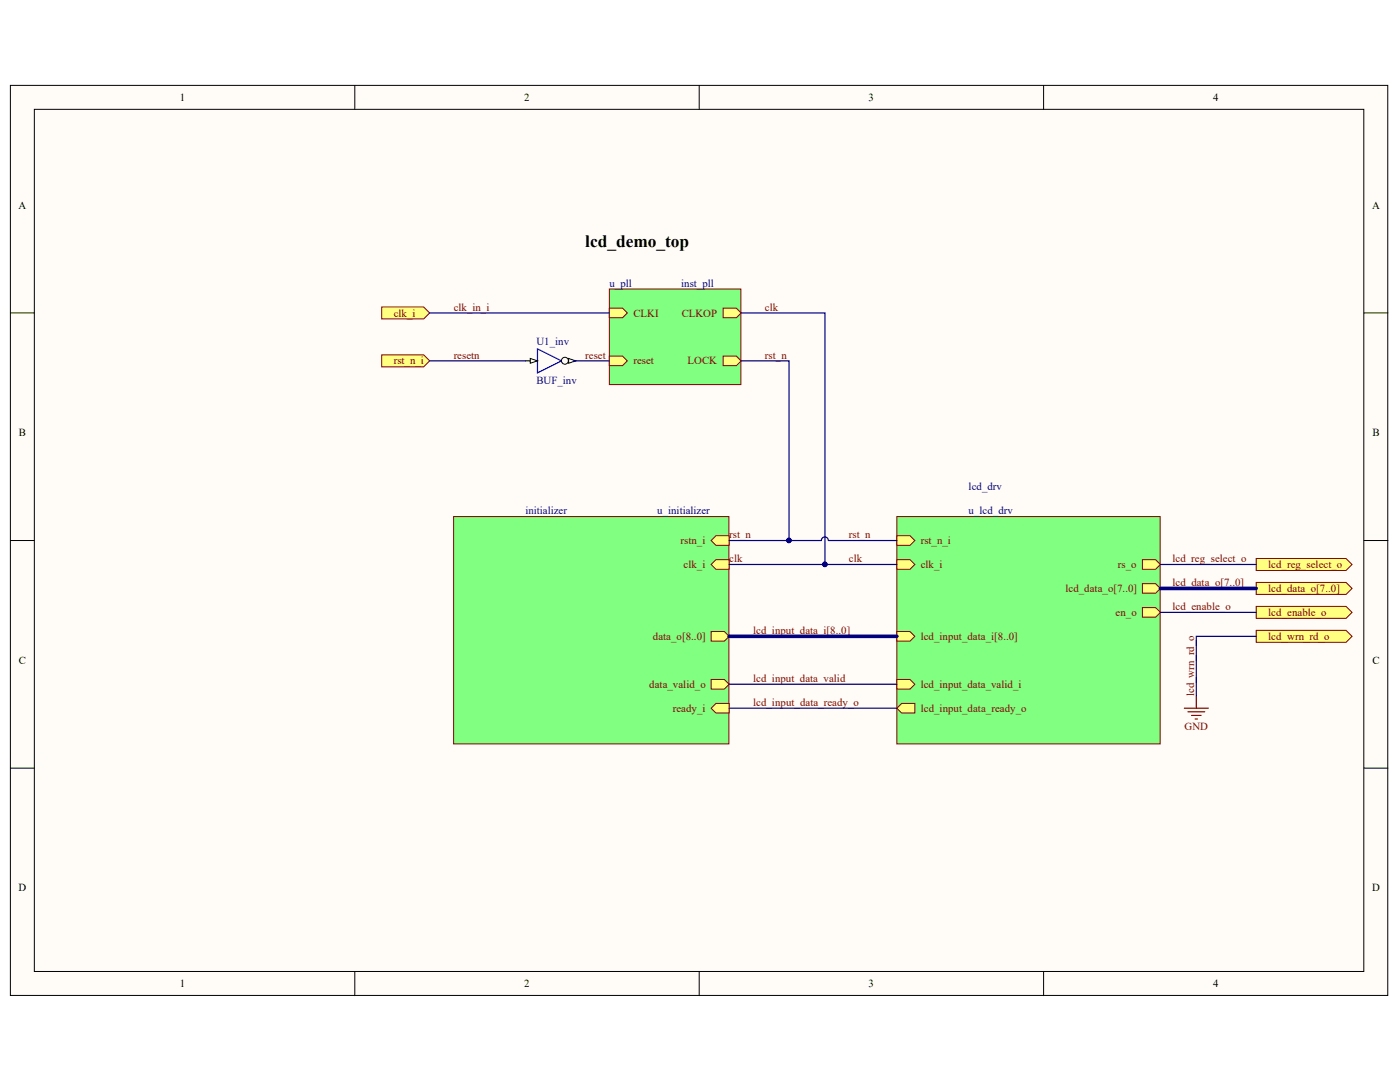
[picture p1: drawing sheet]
<svg xmlns="http://www.w3.org/2000/svg" width="279mm" height="216mm" viewBox="0 0 279 216" stroke-linecap="round" stroke-linejoin="round" font-family="sans-serif">
<g fill="#fffcf8" stroke="#000" stroke-width=".2">
<path d="M2.1 17h274.9v181.6h-274.9z"/>
<path d="M6.9 21.8h265.3v172h-265.3z"/>
</g>
<path d="M70.8 17v4.8M139.5 17v4.8M208.3 17v4.8M2.1 62.4h4.8M272.2 62.4h4.8M2.1 107.9h4.8M272.2 107.9h4.8M2.1 153.3h4.8M272.2 153.3h4.8M70.8 193.9v4.8M139.5 193.9v4.8M208.3 193.9v4.8" fill="none" stroke="#000" stroke-width=".2"/>
<path d="M179 103.1h52.5v45.3h-52.5z" fill="#80ff80" stroke="#800000" stroke-width=".2"/>
<path d="M228 111.7h2.6l1 .9-1 1h-2.6z" fill-rule="evenodd" fill="#ffff80"/>
<path d="M228 111.7h2.6l1 .9-1 1h-2.6z" fill="none" stroke="#800000" stroke-width=".2"/>
<path d="M228 116.5h2.6l1 .9-1 1h-2.6z" fill-rule="evenodd" fill="#ffff80"/>
<path d="M228 116.5h2.6l1 .9-1 1h-2.6z" fill="none" stroke="#800000" stroke-width=".2"/>
<path d="M228 121.2h2.6l1 1-1 1h-2.6z" fill-rule="evenodd" fill="#ffff80"/>
<path d="M228 121.2h2.6l1 1-1 1h-2.6z" fill="none" stroke="#800000" stroke-width=".2"/>
<path d="M179 111.7h2.6l1 .9-1 1h-2.6z" fill-rule="evenodd" fill="#ffff80"/>
<path d="M179 111.7h2.6l1 .9-1 1h-2.6z" fill="none" stroke="#800000" stroke-width=".2"/>
<path d="M179 126h2.6l1 1-1 .9h-2.6z" fill-rule="evenodd" fill="#ffff80"/>
<path d="M179 126h2.6l1 1-1 .9h-2.6z" fill="none" stroke="#800000" stroke-width=".2"/>
<path d="M179 135.6h2.6l1 .9-1 1h-2.6z" fill-rule="evenodd" fill="#ffff80"/>
<path d="M179 135.6h2.6l1 .9-1 1h-2.6z" fill="none" stroke="#800000" stroke-width=".2"/>
<path d="M179 141.3l.9-.9h2.7v1.9h-2.7z" fill-rule="evenodd" fill="#ffff80"/>
<path d="M179 141.3l.9-.9h2.7v1.9h-2.7z" fill="none" stroke="#800000" stroke-width=".2"/>
<path d="M179 106.9h2.6l1 1-1 .9h-2.6z" fill-rule="evenodd" fill="#ffff80"/>
<path d="M179 106.9h2.6l1 1-1 .9h-2.6z" fill="none" stroke="#800000" stroke-width=".2"/>
<path d="M90.5 103.1h55v45.3h-55z" fill="#80ff80" stroke="#800000" stroke-width=".2"/>
<path d="M141.9 126h2.7l.9 1-.9 .9h-2.7z" fill-rule="evenodd" fill="#ffff80"/>
<path d="M141.9 126h2.7l.9 1-.9 .9h-2.7z" fill="none" stroke="#800000" stroke-width=".2"/>
<path d="M141.9 135.6h2.7l.9 .9-.9 1h-2.7z" fill-rule="evenodd" fill="#ffff80"/>
<path d="M141.9 135.6h2.7l.9 .9-.9 1h-2.7z" fill="none" stroke="#800000" stroke-width=".2"/>
<path d="M141.9 141.3l1-.9h2.6v1.9h-2.6z" fill-rule="evenodd" fill="#ffff80"/>
<path d="M141.9 141.3l1-.9h2.6v1.9h-2.6z" fill="none" stroke="#800000" stroke-width=".2"/>
<path d="M141.9 112.6l1-.9h2.6v1.9h-2.6z" fill-rule="evenodd" fill="#ffff80"/>
<path d="M141.9 112.6l1-.9h2.6v1.9h-2.6z" fill="none" stroke="#800000" stroke-width=".2"/>
<path d="M141.9 107.9l1-1h2.6v1.9h-2.6z" fill-rule="evenodd" fill="#ffff80"/>
<path d="M141.9 107.9l1-1h2.6v1.9h-2.6z" fill="none" stroke="#800000" stroke-width=".2"/>
<path d="M121.6 57.7h26.3v19h-26.3z" fill="#80ff80" stroke="#800000" stroke-width=".2"/>
<path d="M121.6 61.5h2.6l1 .9-1 1h-2.6z" fill-rule="evenodd" fill="#ffff80"/>
<path d="M121.6 61.5h2.6l1 .9-1 1h-2.6z" fill="none" stroke="#800000" stroke-width=".2"/>
<path d="M144.3 61.5h2.6l1 .9-1 1h-2.6z" fill-rule="evenodd" fill="#ffff80"/>
<path d="M144.3 61.5h2.6l1 .9-1 1h-2.6z" fill="none" stroke="#800000" stroke-width=".2"/>
<path d="M144.3 71h2.6l1 1-1 1h-2.6z" fill-rule="evenodd" fill="#ffff80"/>
<path d="M144.3 71h2.6l1 1-1 1h-2.6z" fill="none" stroke="#800000" stroke-width=".2"/>
<path d="M121.6 71h2.6l1 1-1 1h-2.6z" fill-rule="evenodd" fill="#ffff80"/>
<path d="M121.6 71h2.6l1 1-1 1h-2.6z" fill="none" stroke="#800000" stroke-width=".2"/>
<g fill="#ffff80" stroke="#800000" stroke-width=".2">
<path d="M76.2 61.3h8.4l1.1 1.1-1.1 1.2h-8.4z" fill-rule="evenodd"/>
<path d="M76.2 70.8h8.4l1.1 1.2-1.1 1.2h-8.4z" fill-rule="evenodd"/>
<path d="M250.7 111.4h17.9l1.2 1.2-1.2 1.2h-17.9z" fill-rule="evenodd"/>
<path d="M250.7 116.2h17.9l1.2 1.2-1.2 1.2h-17.9z" fill-rule="evenodd"/>
<path d="M250.7 121h17.9l1.2 1.2-1.2 1.2h-17.9z" fill-rule="evenodd"/>
<path d="M250.7 125.8h17.9l1.2 1.2-1.2 1.2h-17.9z" fill-rule="evenodd"/>
</g>
<path d="M238.8 138.9v2.4M236.4 141.3h4.7M237.1 142h3.3M237.8 142.7h1.9M238.5 143.5h.5" fill="none" stroke="#800000" stroke-width=".24"/>
<path d="M107.3 69.6l4.7 2.4-4.7 2.4z" fill="none" stroke="#00f" stroke-width=".24"/>
<path d="M104.9 72h2.4" fill="none" stroke="#000" stroke-width=".24"/>
<path d="M105.8 71.5l1.5 .5-1.5 .5z" fill="#fffcf8"/>
<path d="M105.8 71.5l1.5 .5-1.5 .5z" fill="none" stroke="#000" stroke-width=".2"/>
<path d="M112 72h2.4" fill="none" stroke="#000" stroke-width=".24"/>
<circle cx="112.7" cy="72" r=".69" fill="#fffcf8" stroke="#000" stroke-width=".2"/>
<path d="M113.5 71.5l1.4 .5-1.4 .5z" fill="#fffcf8"/>
<path d="M113.5 71.5l1.4 .5-1.4 .5z" fill="none" stroke="#000" stroke-width=".2"/>
<g fill="none" stroke="#000080" stroke-width=".24">
<path d="M85.7 62.4h35.9M85.7 72h19.2M114.4 72h7.2M147.9 62.4h16.7v50.2M147.9 72h9.6v35.9M145.5 112.6h33.5M165.3 107.9a.69 .69 0 0 0-.7-.8 .69 .69 0 0 0-.7 .8h-18.4M165.4 107.9h13.6M231.6 112.6h19.1M145.5 136.5h33.5M231.6 122.2h19.1M250.7 127h-11.9v11.9"/>
<path d="M145.5 141.3h33.5"/>
</g>
<g fill="#000080" stroke="#000080" stroke-width=".2">
<circle cx="164.6" cy="112.6" r=".45"/>
<circle cx="157.4" cy="107.8" r=".45"/>
</g>
<path d="M231.6 117.4h19.1M145.5 127h33.5" fill="none" stroke="#000080" stroke-width=".72"/>
<text font-size="3.5" x="116.8" y="49.3">lcd_demo_top</text>
<g font-size="2.2">
<text x="35.9" y="20.2">1</text>
<text x="104.6" y="20.2">2</text>
<text x="173.3" y="20.2">3</text>
<text x="242.1" y="20.2">4</text>
<text x="3.7" y="41.6">A</text>
<text x="273.8" y="41.6">A</text>
<text x="3.8" y="87.1">B</text>
<text x="273.9" y="87.1">B</text>
<text x="3.8" y="132.5">C</text>
<text x="273.9" y="132.5">C</text>
<text x="3.7" y="177.9">D</text>
<text x="273.8" y="177.9">D</text>
<text x="35.9" y="197">1</text>
<text x="104.6" y="197">2</text>
<text x="173.3" y="197">3</text>
<text x="242.1" y="197">4</text>
</g>
<g font-size="2.2" fill="#000080">
<text x="121.6" y="57.2">u_pll</text>
<text x="136" y="57.2">inst_pll</text>
<text x="107" y="68.9">U1_inv</text>
<text x="107" y="76.6">BUF_inv</text>
<text x="193.3" y="97.8">lcd_drv</text>
<text x="104.9" y="102.6">initializer</text>
<text x="131.2" y="102.6">u_initializer</text>
<text x="193.3" y="102.6">u_lcd_drv</text>
</g>
<g font-size="2.2" fill="#800000">
<text x="78.6" y="63.2">clk_i</text>
<text x="90.5" y="62">clk_in_i</text>
<text x="126.4" y="63.2">CLKI</text>
<text x="136" y="63.2">CLKOP</text>
<text x="152.7" y="62">clk</text>
<text x="90.5" y="71.5">resetn</text>
<text x="116.8" y="71.5">reset</text>
<text x="152.7" y="71.5">rst_n</text>
<text x="78.6" y="72.7">rst_n_i</text>
<text x="126.4" y="72.7">reset</text>
<text x="137.2" y="72.7">LOCK</text>
<text x="145.5" y="107.4">rst_n</text>
<text x="169.4" y="107.4">rst_n</text>
<text x="135.8" y="108.6">rstn_i</text>
<text x="136.4" y="113.4">clk_i</text>
<text x="145.5" y="112.2">clk</text>
<text x="169.4" y="112.2">clk</text>
<text x="183.8" y="113.4">clk_i</text>
<text x="183.8" y="108.6">rst_n_i</text>
<text x="223.1" y="113.4">rs_o</text>
<text x="234" y="112.2">lcd_reg_select_o</text>
<text x="253.1" y="113.4">lcd_reg_select_o</text>
<text x="212.6" y="118.1">lcd_data_o[7..0]</text>
<text x="234" y="116.9">lcd_data_o[7..0]</text>
<text x="253.1" y="118.1">lcd_data_o[7..0]</text>
<text x="222.6" y="122.9">en_o</text>
<text x="234" y="121.7">lcd_enable_o</text>
<text x="253.1" y="122.9">lcd_enable_o</text>
<text x="130.3" y="127.7">data_o[8..0]</text>
<text x="150.3" y="126.5">lcd_input_data_i[8..0]</text>
<text x="183.8" y="127.7">lcd_input_data_i[8..0]</text>
<text x="253.1" y="127.7">lcd_wrn_rd_o</text>
<text x="129.6" y="137.2">data_valid_o</text>
<text x="150.3" y="136.1">lcd_input_data_valid</text>
<text x="183.8" y="137.2">lcd_input_data_valid_i</text>
<text x="134.3" y="142.1">ready_i</text>
<text x="150.3" y="140.8">lcd_input_data_ready_o</text>
<text x="183.8" y="142.1">lcd_input_data_ready_o</text>
<text x="238.3" y="138.9" transform="rotate(-90 238.3 138.9)">lcd_wrn_rd_o</text>
<text x="236.4" y="145.6">GND</text>
</g>
</svg>
